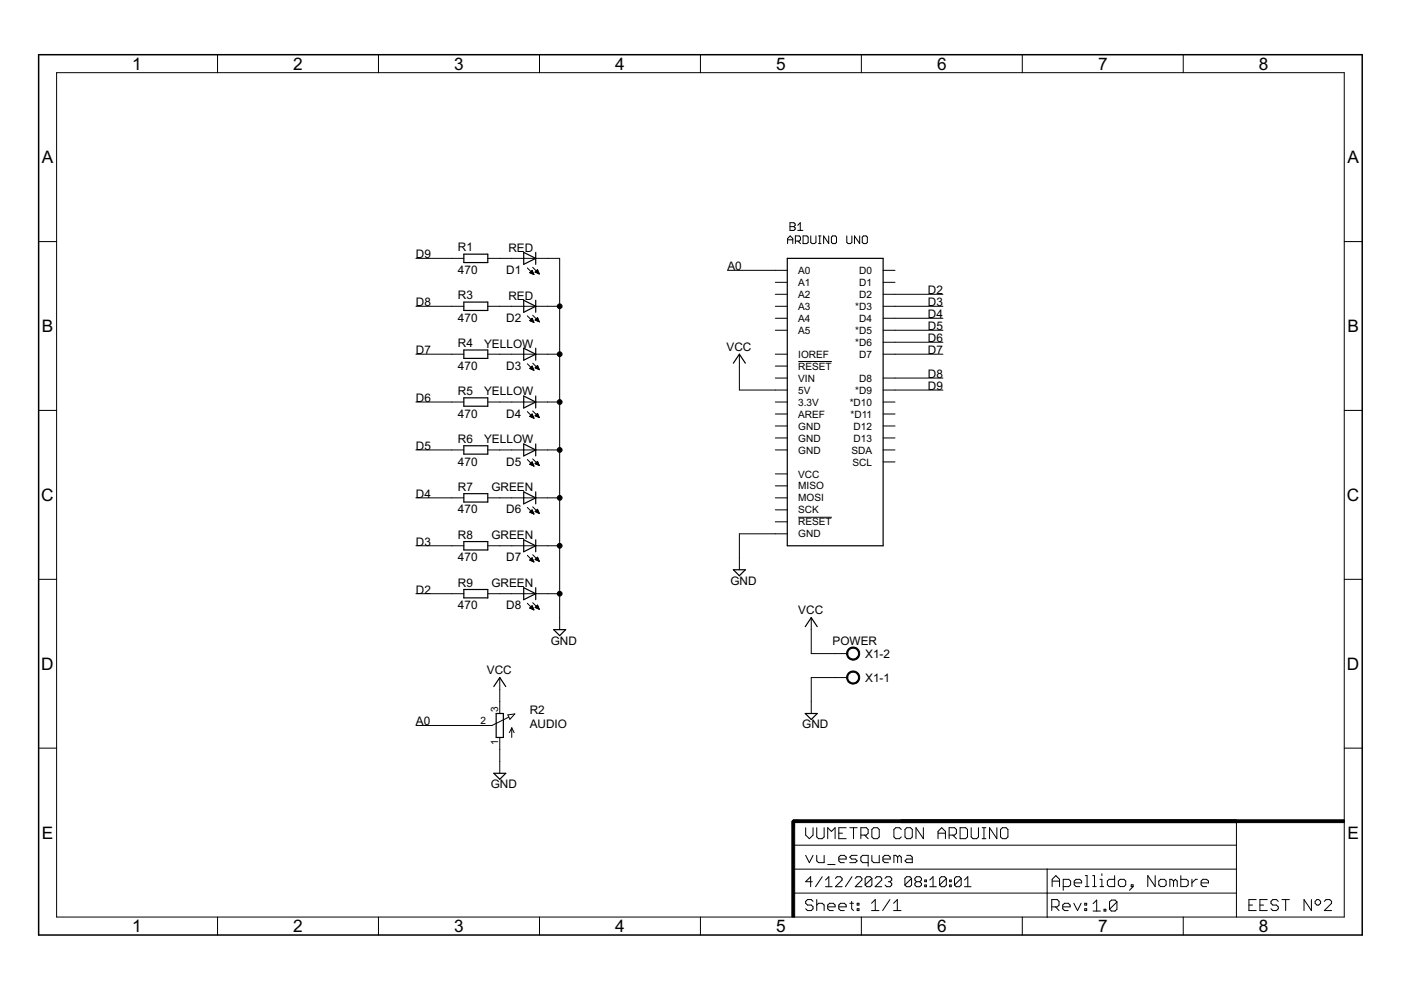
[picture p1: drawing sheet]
<?xml version="1.0" encoding="utf-8"?>
<!DOCTYPE eagle SYSTEM "eagle.dtd">
<eagle version="7.2.0">
<drawing>
<settings>
<setting alwaysvectorfont="no"/>
<setting verticaltext="up"/>
</settings>
<grid distance="0.1" unitdist="inch" unit="inch" style="lines" multiple="1" display="no" altdistance="0.01" altunitdist="inch" altunit="inch"/>
<schematic xreflabel="%F%N/%S.%C%R" xrefpart="/%S.%C%R">
<libraries>
<library name="treser_lib">
<symbols>
<symbol name="FR-A4L">
<rectangle x1="155.9052" y1="0" x2="156.5148" y2="20.32" layer="94"/>
<rectangle x1="225.7552" y1="-26.67" x2="226.3648" y2="67.31" layer="94" rot="R90"/>
<wire x1="210.05" y1="-0.1" x2="210.05" y2="5.08" width="0.1016" layer="94"/>
<wire x1="210.05" y1="5.08" x2="250.19" y2="5.08" width="0.1016" layer="94"/>
<wire x1="210.05" y1="5.08" x2="156.21" y2="5.08" width="0.1016" layer="94"/>
<wire x1="156.21" y1="10.16" x2="210.05" y2="10.16" width="0.1016" layer="94"/>
<wire x1="210.05" y1="10.16" x2="250.19" y2="10.16" width="0.1016" layer="94"/>
<wire x1="156.21" y1="15.24" x2="250.19" y2="15.24" width="0.1016" layer="94"/>
<wire x1="210.05" y1="5.08" x2="210.05" y2="10.16" width="0.1016" layer="94"/>
<wire x1="156.21" y1="19.05" x2="156.21" y2="20.32" width="0.6096" layer="94"/>
<wire x1="156.21" y1="20.32" x2="157.48" y2="20.32" width="0.6096" layer="94"/>
<text x="158.75" y="11.43" size="2.54" layer="94" font="vector">&gt;DRAWING_NAME</text>
<text x="158.75" y="6.35" size="2.286" layer="94" font="vector">&gt;LAST_DATE_TIME</text>
<text x="172.72" y="1.27" size="2.54" layer="94" font="vector">&gt;SHEET</text>
<text x="158.75" y="1.27" size="2.54" layer="94" font="vector">Sheet:</text>
<text x="158.75" y="16.51" size="2.54" layer="94" font="vector">&gt;CNAME</text>
<text x="210.92" y="1.27" size="2.54" layer="94" font="vector">Rev:</text>
<text x="211.02" y="6.35" size="2.54" layer="94" font="vector">&gt;CDESIGNER</text>
<text x="219.68" y="1.17" size="2.54" layer="94" font="vector">&gt;CREVISION</text>
<frame x1="-3.81" y1="-3.81" x2="276.86" y2="182.88" columns="8" rows="5" layer="94"/>
<text x="252.73" y="1.27" size="2.54" layer="94" font="vector">&gt;CSCHO</text>
<wire x1="250.19" y1="20.32" x2="250.19" y2="0" width="0.1016" layer="94"/>
<rectangle x1="202.8952" y1="-26.67" x2="203.5048" y2="67.31" layer="94" rot="R90"/>
</symbol>
<symbol name="LED">
<wire x1="1.27" y1="0" x2="0" y2="-2.54" width="0.254" layer="94"/>
<wire x1="0" y1="-2.54" x2="-1.27" y2="0" width="0.254" layer="94"/>
<wire x1="1.27" y1="-2.54" x2="0" y2="-2.54" width="0.254" layer="94"/>
<wire x1="0" y1="-2.54" x2="-1.27" y2="-2.54" width="0.254" layer="94"/>
<wire x1="1.27" y1="0" x2="0" y2="0" width="0.254" layer="94"/>
<wire x1="0" y1="0" x2="-1.27" y2="0" width="0.254" layer="94"/>
<wire x1="0" y1="0" x2="0" y2="-2.54" width="0.1524" layer="94"/>
<wire x1="-2.032" y1="-0.762" x2="-3.429" y2="-2.159" width="0.1524" layer="94"/>
<wire x1="-1.905" y1="-1.905" x2="-3.302" y2="-3.302" width="0.1524" layer="94"/>
<text x="3.556" y="-4.572" size="1.778" layer="95" rot="R90">&gt;NAME</text>
<text x="5.715" y="-4.572" size="1.778" layer="96" rot="R90">&gt;VALUE</text>
<pin name="C" x="0" y="-5.08" visible="off" length="short" direction="pas" rot="R90"/>
<pin name="A" x="0" y="2.54" visible="off" length="short" direction="pas" rot="R270"/>
<polygon width="0.1524" layer="94">
<vertex x="-3.429" y="-2.159"/>
<vertex x="-3.048" y="-1.27"/>
<vertex x="-2.54" y="-1.778"/>
</polygon>
<polygon width="0.1524" layer="94">
<vertex x="-3.302" y="-3.302"/>
<vertex x="-2.921" y="-2.413"/>
<vertex x="-2.413" y="-2.921"/>
</polygon>
</symbol>
<symbol name="R-EU">
<wire x1="-2.54" y1="-0.889" x2="2.54" y2="-0.889" width="0.254" layer="94"/>
<wire x1="2.54" y1="0.889" x2="-2.54" y2="0.889" width="0.254" layer="94"/>
<wire x1="2.54" y1="-0.889" x2="2.54" y2="0.889" width="0.254" layer="94"/>
<wire x1="-2.54" y1="-0.889" x2="-2.54" y2="0.889" width="0.254" layer="94"/>
<text x="-3.81" y="1.4986" size="1.778" layer="95">&gt;NAME</text>
<text x="-3.81" y="-3.302" size="1.778" layer="96">&gt;VALUE</text>
<pin name="2" x="5.08" y="0" visible="off" length="short" direction="pas" swaplevel="1" rot="R180"/>
<pin name="1" x="-5.08" y="0" visible="off" length="short" direction="pas" swaplevel="1"/>
</symbol>
<symbol name="ARDUINO_R3">
<wire x1="-10.16" y1="-30.48" x2="-10.16" y2="30.48" width="0.254" layer="94"/>
<wire x1="-10.16" y1="30.48" x2="10.16" y2="30.48" width="0.254" layer="94"/>
<wire x1="10.16" y1="30.48" x2="10.16" y2="-30.48" width="0.254" layer="94"/>
<wire x1="10.16" y1="-30.48" x2="-10.16" y2="-30.48" width="0.254" layer="94"/>
<text x="-9.652" y="31.242" size="1.778" layer="95" font="vector">&gt;Name</text>
<text x="-10.16" y="-30.734" size="1.778" layer="96" font="vector" align="top-left">&gt;Value</text>
<pin name="D0" x="12.7" y="27.94" visible="pin" length="short" rot="R180"/>
<pin name="D1" x="12.7" y="25.4" visible="pin" length="short" rot="R180"/>
<pin name="D2" x="12.7" y="22.86" visible="pin" length="short" rot="R180"/>
<pin name="*D3" x="12.7" y="20.32" visible="pin" length="short" rot="R180"/>
<pin name="D4" x="12.7" y="17.78" visible="pin" length="short" rot="R180"/>
<pin name="*D5" x="12.7" y="15.24" visible="pin" length="short" rot="R180"/>
<pin name="*D6" x="12.7" y="12.7" visible="pin" length="short" rot="R180"/>
<pin name="D7" x="12.7" y="10.16" visible="pin" length="short" rot="R180"/>
<pin name="D8" x="12.7" y="5.08" visible="pin" length="short" rot="R180"/>
<pin name="*D9" x="12.7" y="2.54" visible="pin" length="short" rot="R180"/>
<pin name="*D10" x="12.7" y="0" visible="pin" length="short" rot="R180"/>
<pin name="*D11" x="12.7" y="-2.54" visible="pin" length="short" rot="R180"/>
<pin name="D12" x="12.7" y="-5.08" visible="pin" length="short" rot="R180"/>
<pin name="D13" x="12.7" y="-7.62" visible="pin" length="short" rot="R180"/>
<pin name="A0" x="-12.7" y="27.94" visible="pin" length="short"/>
<pin name="A1" x="-12.7" y="25.4" visible="pin" length="short"/>
<pin name="A2" x="-12.7" y="22.86" visible="pin" length="short"/>
<pin name="A3" x="-12.7" y="20.32" visible="pin" length="short"/>
<pin name="A4" x="-12.7" y="17.78" visible="pin" length="short"/>
<pin name="A5" x="-12.7" y="15.24" visible="pin" length="short"/>
<pin name="VIN" x="-12.7" y="5.08" visible="pin" length="short"/>
<pin name="!RESET!@1" x="-12.7" y="7.62" visible="pin" length="short"/>
<pin name="5V" x="-12.7" y="2.54" visible="pin" length="short"/>
<pin name="AREF" x="-12.7" y="-2.54" visible="pin" length="short"/>
<pin name="GND@2" x="-12.7" y="-5.08" visible="pin" length="short"/>
<pin name="GND@1" x="-12.7" y="-7.62" visible="pin" length="short"/>
<pin name="GND@0" x="-12.7" y="-10.16" visible="pin" length="short"/>
<pin name="3.3V" x="-12.7" y="0" visible="pin" length="short"/>
<pin name="IOREF" x="-12.7" y="10.16" visible="pin" length="short"/>
<pin name="SDA" x="12.7" y="-10.16" visible="pin" length="short" rot="R180"/>
<pin name="SCL" x="12.7" y="-12.7" visible="pin" length="short" rot="R180"/>
<pin name="VCC" x="-12.7" y="-15.24" visible="pin" length="short"/>
<pin name="MISO" x="-12.7" y="-17.78" visible="pin" length="short"/>
<pin name="MOSI" x="-12.7" y="-20.32" visible="pin" length="short"/>
<pin name="SCK" x="-12.7" y="-22.86" visible="pin" length="short"/>
<pin name="!RESET!@2" x="-12.7" y="-25.4" visible="pin" length="short"/>
<pin name="GND" x="-12.7" y="-27.94" visible="pin" length="short"/>
</symbol>
<symbol name="KL">
<circle x="1.27" y="0" radius="1.27" width="0.254" layer="94"/>
<text x="-1.27" y="0.889" size="1.778" layer="95" rot="R180">&gt;NAME</text>
<pin name="KL" x="5.08" y="0" visible="off" length="short" direction="pas" rot="R180"/>
</symbol>
<symbol name="KLV">
<circle x="1.27" y="0" radius="1.27" width="0.254" layer="94"/>
<text x="-1.27" y="0.889" size="1.778" layer="95" rot="R180">&gt;NAME</text>
<text x="-3.81" y="-3.683" size="1.778" layer="96">&gt;VALUE</text>
<pin name="KL" x="5.08" y="0" visible="off" length="short" direction="pas" rot="R180"/>
</symbol>
</symbols>
<devicesets>
<deviceset name="FRAME-A4L" prefix="FRAME">
<gates>
<gate name="G$1" symbol="FR-A4L" x="0" y="0"/>
</gates>
<devices>
<device name="">
<technologies>
<technology name="">
<attribute name="DESIGNER" value="" constant="no"/>
<attribute name="REV" value="" constant="no"/>
</technology>
</technologies>
</device>
</devices>
</deviceset>
<deviceset name="LED" prefix="LED" uservalue="yes">
<gates>
<gate name="G$1" symbol="LED" x="0" y="0"/>
</gates>
<devices>
<device name="3MM" package="LED_3MM">
<connects>
<connect gate="G$1" pin="A" pad="A"/>
<connect gate="G$1" pin="C" pad="K"/>
</connects>
<technologies>
<technology name=""/>
</technologies>
</device>
<device name="5MM" package="LED_5MM">
<connects>
<connect gate="G$1" pin="A" pad="A"/>
<connect gate="G$1" pin="C" pad="K"/>
</connects>
<technologies>
<technology name=""/>
</technologies>
</device>
<device name="SFH480" package="LED_IR_SFH480">
<connects>
<connect gate="G$1" pin="A" pad="A"/>
<connect gate="G$1" pin="C" pad="K"/>
</connects>
<technologies>
<technology name=""/>
</technologies>
</device>
<device name="SFH482" package="LED_IR_SFH482">
<connects>
<connect gate="G$1" pin="A" pad="A"/>
<connect gate="G$1" pin="C" pad="K"/>
</connects>
<technologies>
<technology name=""/>
</technologies>
</device>
<device name="10MM" package="LED_10MM">
<connects>
<connect gate="G$1" pin="A" pad="A"/>
<connect gate="G$1" pin="C" pad="K"/>
</connects>
<technologies>
<technology name=""/>
</technologies>
</device>
</devices>
</deviceset>
<deviceset name="RESISTOR-EU" prefix="R" uservalue="yes">
<gates>
<gate name="G$1" symbol="R-EU" x="0" y="0"/>
</gates>
<devices>
<device name="0204/5" package="0204/5">
<connects>
<connect gate="G$1" pin="1" pad="1"/>
<connect gate="G$1" pin="2" pad="2"/>
</connects>
<technologies>
<technology name=""/>
</technologies>
</device>
<device name="0204/7" package="0204/7">
<connects>
<connect gate="G$1" pin="1" pad="1"/>
<connect gate="G$1" pin="2" pad="2"/>
</connects>
<technologies>
<technology name=""/>
</technologies>
</device>
<device name="0204/2V" package="0204V">
<connects>
<connect gate="G$1" pin="1" pad="1"/>
<connect gate="G$1" pin="2" pad="2"/>
</connects>
<technologies>
<technology name=""/>
</technologies>
</device>
<device name="0207/10" package="0207/10">
<connects>
<connect gate="G$1" pin="1" pad="1"/>
<connect gate="G$1" pin="2" pad="2"/>
</connects>
<technologies>
<technology name=""/>
</technologies>
</device>
<device name="0207/2V" package="0207/2V">
<connects>
<connect gate="G$1" pin="1" pad="1"/>
<connect gate="G$1" pin="2" pad="2"/>
</connects>
<technologies>
<technology name=""/>
</technologies>
</device>
<device name="0207/5V" package="0207/5V">
<connects>
<connect gate="G$1" pin="1" pad="1"/>
<connect gate="G$1" pin="2" pad="2"/>
</connects>
<technologies>
<technology name=""/>
</technologies>
</device>
<device name="0207/7" package="0207/7">
<connects>
<connect gate="G$1" pin="1" pad="1"/>
<connect gate="G$1" pin="2" pad="2"/>
</connects>
<technologies>
<technology name=""/>
</technologies>
</device>
</devices>
</deviceset>
<deviceset name="ARDUINO_UNO_R3" prefix="B">
<gates>
<gate name="G$1" symbol="ARDUINO_R3" x="0" y="0"/>
</gates>
<devices>
<device name="" package="ARDUINO_R3">
<connects>
<connect gate="G$1" pin="!RESET!@1" pad="RESET@1"/>
<connect gate="G$1" pin="!RESET!@2" pad="RESET@2"/>
<connect gate="G$1" pin="*D10" pad="D10"/>
<connect gate="G$1" pin="*D11" pad="D11"/>
<connect gate="G$1" pin="*D3" pad="D3"/>
<connect gate="G$1" pin="*D5" pad="D5"/>
<connect gate="G$1" pin="*D6" pad="D6"/>
<connect gate="G$1" pin="*D9" pad="D9"/>
<connect gate="G$1" pin="3.3V" pad="3.3V"/>
<connect gate="G$1" pin="5V" pad="5V"/>
<connect gate="G$1" pin="A0" pad="A0"/>
<connect gate="G$1" pin="A1" pad="A1"/>
<connect gate="G$1" pin="A2" pad="A2"/>
<connect gate="G$1" pin="A3" pad="A3"/>
<connect gate="G$1" pin="A4" pad="A4"/>
<connect gate="G$1" pin="A5" pad="A5"/>
<connect gate="G$1" pin="AREF" pad="AREF"/>
<connect gate="G$1" pin="D0" pad="D0"/>
<connect gate="G$1" pin="D1" pad="D1"/>
<connect gate="G$1" pin="D12" pad="D12"/>
<connect gate="G$1" pin="D13" pad="D13"/>
<connect gate="G$1" pin="D2" pad="D2"/>
<connect gate="G$1" pin="D4" pad="D4"/>
<connect gate="G$1" pin="D7" pad="D7"/>
<connect gate="G$1" pin="D8" pad="D8"/>
<connect gate="G$1" pin="GND" pad="GND@1"/>
<connect gate="G$1" pin="GND@0" pad="GND@2"/>
<connect gate="G$1" pin="GND@1" pad="GND@3"/>
<connect gate="G$1" pin="GND@2" pad="GND@4"/>
<connect gate="G$1" pin="IOREF" pad="IOREF"/>
<connect gate="G$1" pin="MISO" pad="MISO"/>
<connect gate="G$1" pin="MOSI" pad="MOSI"/>
<connect gate="G$1" pin="SCK" pad="SCK"/>
<connect gate="G$1" pin="SCL" pad="SCL"/>
<connect gate="G$1" pin="SDA" pad="SDA"/>
<connect gate="G$1" pin="VCC" pad="VCC"/>
<connect gate="G$1" pin="VIN" pad="VIN"/>
</connects>
<technologies>
<technology name=""/>
</technologies>
</device>
</devices>
</deviceset>
<deviceset name="BORNERA_AK500/2" prefix="X" uservalue="yes">
<gates>
<gate name="-1" symbol="KL" x="0" y="5.08" addlevel="always"/>
<gate name="-2" symbol="KLV" x="0" y="0" addlevel="always"/>
</gates>
<devices>
<device name="" package="AK500/2">
<connects>
<connect gate="-1" pin="KL" pad="1"/>
<connect gate="-2" pin="KL" pad="2"/>
</connects>
<technologies>
<technology name="">
<attribute name="MF" value="" constant="no"/>
<attribute name="MPN" value="" constant="no"/>
<attribute name="OC_FARNELL" value="unknown" constant="no"/>
<attribute name="OC_NEWARK" value="unknown" constant="no"/>
</technology>
</technologies>
</device>
</devices>
</deviceset>
</devicesets>
</library>
<library name="pot">
<symbols>
<symbol name="POT_EU-">
<wire x1="-0.762" y1="2.54" x2="-0.762" y2="-2.54" width="0.254" layer="94"/>
<wire x1="0.762" y1="-2.54" x2="0.762" y2="2.54" width="0.254" layer="94"/>
<wire x1="2.54" y1="0" x2="1.651" y2="0" width="0.1524" layer="94"/>
<wire x1="1.651" y1="0" x2="-1.8796" y2="1.7526" width="0.1524" layer="94"/>
<wire x1="0.762" y1="2.54" x2="-0.762" y2="2.54" width="0.254" layer="94"/>
<wire x1="-0.762" y1="-2.54" x2="0.762" y2="-2.54" width="0.254" layer="94"/>
<wire x1="-2.1597" y1="1.2939" x2="-3.1989" y2="2.4495" width="0.1524" layer="94"/>
<wire x1="-3.1989" y1="2.4495" x2="-1.7018" y2="2.2352" width="0.1524" layer="94"/>
<wire x1="-2.54" y1="-2.54" x2="-2.54" y2="-0.508" width="0.1524" layer="94"/>
<wire x1="-2.54" y1="-0.508" x2="-3.048" y2="-1.524" width="0.1524" layer="94"/>
<wire x1="-2.54" y1="-0.508" x2="-2.032" y2="-1.524" width="0.1524" layer="94"/>
<wire x1="-2.1597" y1="1.2939" x2="-1.7018" y2="2.2352" width="0.1524" layer="94"/>
<text x="-5.969" y="-3.81" size="1.778" layer="95" rot="R90">&gt;NAME</text>
<text x="-3.81" y="-3.81" size="1.778" layer="96" rot="R90">&gt;VALUE</text>
<pin name="A" x="0" y="-5.08" visible="pad" length="short" direction="pas" rot="R90"/>
<pin name="E" x="0" y="5.08" visible="pad" length="short" direction="pas" rot="R270"/>
<pin name="S" x="5.08" y="0" visible="pad" length="short" direction="pas" rot="R180"/>
</symbol>
</symbols>
<devicesets>
<deviceset name="3RP/1610N" prefix="R" uservalue="yes">
<gates>
<gate name="G$1" symbol="POT_EU-" x="0" y="0"/>
</gates>
<devices>
<device name="" package="3RP/1610N">
<connects>
<connect gate="G$1" pin="A" pad="1"/>
<connect gate="G$1" pin="E" pad="3"/>
<connect gate="G$1" pin="S" pad="2"/>
</connects>
<technologies>
<technology name=""/>
</technologies>
</device>
</devices>
</deviceset>
</devicesets>
</library>
<library name="supply2">
<symbols>
<symbol name="GND">
<wire x1="-1.27" y1="0" x2="1.27" y2="0" width="0.254" layer="94"/>
<wire x1="1.27" y1="0" x2="0" y2="-1.27" width="0.254" layer="94"/>
<wire x1="0" y1="-1.27" x2="-1.27" y2="0" width="0.254" layer="94"/>
<text x="-1.905" y="-3.175" size="1.778" layer="96">&gt;VALUE</text>
<pin name="GND" x="0" y="2.54" visible="off" length="short" direction="sup" rot="R270"/>
</symbol>
</symbols>
<devicesets>
<deviceset name="GND" prefix="SUPPLY">
<gates>
<gate name="GND" symbol="GND" x="0" y="0"/>
</gates>
<devices>
<device name="">
<technologies>
<technology name=""/>
</technologies>
</device>
</devices>
</deviceset>
</devicesets>
</library>
<library name="supply1">
<symbols>
<symbol name="VCC">
<wire x1="1.27" y1="-1.905" x2="0" y2="0" width="0.254" layer="94"/>
<wire x1="0" y1="0" x2="-1.27" y2="-1.905" width="0.254" layer="94"/>
<text x="-2.54" y="-2.54" size="1.778" layer="96" rot="R90">&gt;VALUE</text>
<pin name="VCC" x="0" y="-2.54" visible="off" length="short" direction="sup" rot="R90"/>
</symbol>
</symbols>
<devicesets>
<deviceset name="VCC" prefix="P+">
<gates>
<gate name="VCC" symbol="VCC" x="0" y="0"/>
</gates>
<devices>
<device name="">
<technologies>
<technology name=""/>
</technologies>
</device>
</devices>
</deviceset>
</devicesets>
</library>
</libraries>
<attributes>
<attribute name="CDESIGNER" value="Apellido, Nombre"/>
<attribute name="CNAME" value="VUMETRO CON ARDUINO"/>
<attribute name="CREVISION" value="1.0"/>
<attribute name="CSCHO" value="EEST N°2"/>
</attributes>
<variantdefs>
</variantdefs>
<classes>
<class number="0" name="default" width="0" drill="0">
</class>
</classes>
<parts>
<part name="FRAME1" library="treser_lib" deviceset="FRAME-A4L" device=""/>
<part name="D1" library="treser_lib" deviceset="LED" device="5MM" value="RED"/>
<part name="R1" library="treser_lib" deviceset="RESISTOR-EU" device="0204/7" value="470"/>
<part name="R2" library="pot" deviceset="3RP/1610N" device="" value="AUDIO"/>
<part name="B1" library="treser_lib" deviceset="ARDUINO_UNO_R3" device="" value="ARDUINO UNO"/>
<part name="SUPPLY1" library="supply2" deviceset="GND" device=""/>
<part name="D2" library="treser_lib" deviceset="LED" device="5MM" value="RED"/>
<part name="R3" library="treser_lib" deviceset="RESISTOR-EU" device="0204/7" value="470"/>
<part name="D3" library="treser_lib" deviceset="LED" device="5MM" value="YELLOW"/>
<part name="R4" library="treser_lib" deviceset="RESISTOR-EU" device="0204/7" value="470"/>
<part name="D4" library="treser_lib" deviceset="LED" device="5MM" value="YELLOW"/>
<part name="R5" library="treser_lib" deviceset="RESISTOR-EU" device="0204/7" value="470"/>
<part name="D5" library="treser_lib" deviceset="LED" device="5MM" value="YELLOW"/>
<part name="R6" library="treser_lib" deviceset="RESISTOR-EU" device="0204/7" value="470"/>
<part name="D6" library="treser_lib" deviceset="LED" device="5MM" value="GREEN"/>
<part name="R7" library="treser_lib" deviceset="RESISTOR-EU" device="0204/7" value="470"/>
<part name="D7" library="treser_lib" deviceset="LED" device="5MM" value="GREEN"/>
<part name="R8" library="treser_lib" deviceset="RESISTOR-EU" device="0204/7" value="470"/>
<part name="D8" library="treser_lib" deviceset="LED" device="5MM" value="GREEN"/>
<part name="R9" library="treser_lib" deviceset="RESISTOR-EU" device="0204/7" value="470"/>
<part name="SUPPLY2" library="supply2" deviceset="GND" device=""/>
<part name="SUPPLY3" library="supply2" deviceset="GND" device=""/>
<part name="P+1" library="supply1" deviceset="VCC" device=""/>
<part name="P+2" library="supply1" deviceset="VCC" device=""/>
<part name="X1" library="treser_lib" deviceset="BORNERA_AK500/2" device="" value="POWER"/>
<part name="SUPPLY4" library="supply2" deviceset="GND" device=""/>
<part name="P+3" library="supply1" deviceset="VCC" device=""/>
</parts>
<sheets>
<sheet>
<plain>
</plain>
<instances>
<instance part="FRAME1" gate="G$1" x="2.54" y="2.54"/>
<instance part="D1" gate="G$1" x="101.6" y="142.24" smashed="yes" rot="R90">
<attribute name="NAME" x="101.092" y="140.716" size="1.778" layer="95" rot="R180"/>
<attribute name="VALUE" x="103.632" y="145.415" size="1.778" layer="96" rot="R180"/>
</instance>
<instance part="R1" gate="G$1" x="91.44" y="142.24" smashed="yes">
<attribute name="NAME" x="87.63" y="143.7386" size="1.778" layer="95"/>
<attribute name="VALUE" x="87.63" y="138.938" size="1.778" layer="96"/>
</instance>
<instance part="R2" gate="G$1" x="96.52" y="43.18" smashed="yes" rot="MR0">
<attribute name="NAME" x="102.87" y="47.371" size="1.778" layer="95" rot="MR180"/>
<attribute name="VALUE" x="102.87" y="44.45" size="1.778" layer="96" rot="MR180"/>
</instance>
<instance part="B1" gate="G$1" x="167.64" y="111.76" smashed="yes">
<attribute name="NAME" x="157.988" y="148.082" size="1.778" layer="95" font="vector"/>
<attribute name="VALUE" x="157.48" y="147.066" size="1.778" layer="96" font="vector" align="top-left"/>
</instance>
<instance part="SUPPLY1" gate="GND" x="109.22" y="63.5"/>
<instance part="D2" gate="G$1" x="101.6" y="132.08" smashed="yes" rot="R90">
<attribute name="NAME" x="101.092" y="130.556" size="1.778" layer="95" rot="R180"/>
<attribute name="VALUE" x="103.632" y="135.255" size="1.778" layer="96" rot="R180"/>
</instance>
<instance part="R3" gate="G$1" x="91.44" y="132.08" smashed="yes">
<attribute name="NAME" x="87.63" y="133.5786" size="1.778" layer="95"/>
<attribute name="VALUE" x="87.63" y="128.778" size="1.778" layer="96"/>
</instance>
<instance part="D3" gate="G$1" x="101.6" y="121.92" smashed="yes" rot="R90">
<attribute name="NAME" x="101.092" y="120.396" size="1.778" layer="95" rot="R180"/>
<attribute name="VALUE" x="103.632" y="125.095" size="1.778" layer="96" rot="R180"/>
</instance>
<instance part="R4" gate="G$1" x="91.44" y="121.92" smashed="yes">
<attribute name="NAME" x="87.63" y="123.4186" size="1.778" layer="95"/>
<attribute name="VALUE" x="87.63" y="118.618" size="1.778" layer="96"/>
</instance>
<instance part="D4" gate="G$1" x="101.6" y="111.76" smashed="yes" rot="R90">
<attribute name="NAME" x="101.092" y="110.236" size="1.778" layer="95" rot="R180"/>
<attribute name="VALUE" x="103.632" y="114.935" size="1.778" layer="96" rot="R180"/>
</instance>
<instance part="R5" gate="G$1" x="91.44" y="111.76" smashed="yes">
<attribute name="NAME" x="87.63" y="113.2586" size="1.778" layer="95"/>
<attribute name="VALUE" x="87.63" y="108.458" size="1.778" layer="96"/>
</instance>
<instance part="D5" gate="G$1" x="101.6" y="101.6" smashed="yes" rot="R90">
<attribute name="NAME" x="101.092" y="100.076" size="1.778" layer="95" rot="R180"/>
<attribute name="VALUE" x="103.632" y="104.775" size="1.778" layer="96" rot="R180"/>
</instance>
<instance part="R6" gate="G$1" x="91.44" y="101.6" smashed="yes">
<attribute name="NAME" x="87.63" y="103.0986" size="1.778" layer="95"/>
<attribute name="VALUE" x="87.63" y="98.298" size="1.778" layer="96"/>
</instance>
<instance part="D6" gate="G$1" x="101.6" y="91.44" smashed="yes" rot="R90">
<attribute name="NAME" x="101.092" y="89.916" size="1.778" layer="95" rot="R180"/>
<attribute name="VALUE" x="103.632" y="94.615" size="1.778" layer="96" rot="R180"/>
</instance>
<instance part="R7" gate="G$1" x="91.44" y="91.44" smashed="yes">
<attribute name="NAME" x="87.63" y="92.9386" size="1.778" layer="95"/>
<attribute name="VALUE" x="87.63" y="88.138" size="1.778" layer="96"/>
</instance>
<instance part="D7" gate="G$1" x="101.6" y="81.28" smashed="yes" rot="R90">
<attribute name="NAME" x="101.092" y="79.756" size="1.778" layer="95" rot="R180"/>
<attribute name="VALUE" x="103.632" y="84.455" size="1.778" layer="96" rot="R180"/>
</instance>
<instance part="R8" gate="G$1" x="91.44" y="81.28" smashed="yes">
<attribute name="NAME" x="87.63" y="82.7786" size="1.778" layer="95"/>
<attribute name="VALUE" x="87.63" y="77.978" size="1.778" layer="96"/>
</instance>
<instance part="D8" gate="G$1" x="101.6" y="71.12" smashed="yes" rot="R90">
<attribute name="NAME" x="101.092" y="69.596" size="1.778" layer="95" rot="R180"/>
<attribute name="VALUE" x="103.632" y="74.295" size="1.778" layer="96" rot="R180"/>
</instance>
<instance part="R9" gate="G$1" x="91.44" y="71.12" smashed="yes">
<attribute name="NAME" x="87.63" y="72.6186" size="1.778" layer="95"/>
<attribute name="VALUE" x="87.63" y="67.818" size="1.778" layer="96"/>
</instance>
<instance part="SUPPLY2" gate="GND" x="96.52" y="33.02"/>
<instance part="SUPPLY3" gate="GND" x="147.32" y="76.2"/>
<instance part="P+1" gate="VCC" x="96.52" y="53.34" smashed="yes">
<attribute name="VALUE" x="99.06" y="55.88" size="1.778" layer="96" rot="R180"/>
</instance>
<instance part="P+2" gate="VCC" x="147.32" y="121.92" smashed="yes">
<attribute name="VALUE" x="149.86" y="124.46" size="1.778" layer="96" rot="R180"/>
</instance>
<instance part="X1" gate="-1" x="172.72" y="53.34" rot="R180"/>
<instance part="X1" gate="-2" x="172.72" y="58.42" rot="R180"/>
<instance part="SUPPLY4" gate="GND" x="162.56" y="45.72"/>
<instance part="P+3" gate="VCC" x="162.56" y="66.04" smashed="yes">
<attribute name="VALUE" x="165.1" y="68.58" size="1.778" layer="96" rot="R180"/>
</instance>
</instances>
<busses>
</busses>
<nets>
<net name="D9" class="0">
<segment>
<pinref part="R1" gate="G$1" pin="1"/>
<wire x1="86.36" y1="142.24" x2="78.74" y2="142.24" width="0.1524" layer="91"/>
<label x="78.74" y="142.24" size="1.778" layer="95"/>
</segment>
<segment>
<pinref part="B1" gate="G$1" pin="*D9"/>
<wire x1="180.34" y1="114.3" x2="190.5" y2="114.3" width="0.1524" layer="91"/>
<label x="190.5" y="114.3" size="1.778" layer="95" rot="MR0"/>
</segment>
</net>
<net name="N$2" class="0">
<segment>
<pinref part="R1" gate="G$1" pin="2"/>
<pinref part="D1" gate="G$1" pin="A"/>
<wire x1="96.52" y1="142.24" x2="99.06" y2="142.24" width="0.1524" layer="91"/>
</segment>
</net>
<net name="N$3" class="0">
<segment>
<pinref part="R3" gate="G$1" pin="2"/>
<pinref part="D2" gate="G$1" pin="A"/>
<wire x1="96.52" y1="132.08" x2="99.06" y2="132.08" width="0.1524" layer="91"/>
</segment>
</net>
<net name="N$4" class="0">
<segment>
<pinref part="R4" gate="G$1" pin="2"/>
<pinref part="D3" gate="G$1" pin="A"/>
<wire x1="96.52" y1="121.92" x2="99.06" y2="121.92" width="0.1524" layer="91"/>
</segment>
</net>
<net name="N$5" class="0">
<segment>
<pinref part="R5" gate="G$1" pin="2"/>
<pinref part="D4" gate="G$1" pin="A"/>
<wire x1="96.52" y1="111.76" x2="99.06" y2="111.76" width="0.1524" layer="91"/>
</segment>
</net>
<net name="N$6" class="0">
<segment>
<pinref part="R6" gate="G$1" pin="2"/>
<pinref part="D5" gate="G$1" pin="A"/>
<wire x1="96.52" y1="101.6" x2="99.06" y2="101.6" width="0.1524" layer="91"/>
</segment>
</net>
<net name="N$7" class="0">
<segment>
<pinref part="R7" gate="G$1" pin="2"/>
<pinref part="D6" gate="G$1" pin="A"/>
<wire x1="96.52" y1="91.44" x2="99.06" y2="91.44" width="0.1524" layer="91"/>
</segment>
</net>
<net name="N$8" class="0">
<segment>
<pinref part="R8" gate="G$1" pin="2"/>
<pinref part="D7" gate="G$1" pin="A"/>
<wire x1="96.52" y1="81.28" x2="99.06" y2="81.28" width="0.1524" layer="91"/>
</segment>
</net>
<net name="N$9" class="0">
<segment>
<pinref part="R9" gate="G$1" pin="2"/>
<pinref part="D8" gate="G$1" pin="A"/>
<wire x1="96.52" y1="71.12" x2="99.06" y2="71.12" width="0.1524" layer="91"/>
</segment>
</net>
<net name="GND" class="0">
<segment>
<pinref part="D1" gate="G$1" pin="C"/>
<pinref part="SUPPLY1" gate="GND" pin="GND"/>
<wire x1="106.68" y1="142.24" x2="109.22" y2="142.24" width="0.1524" layer="91"/>
<wire x1="109.22" y1="142.24" x2="109.22" y2="132.08" width="0.1524" layer="91"/>
<pinref part="D2" gate="G$1" pin="C"/>
<wire x1="109.22" y1="132.08" x2="109.22" y2="121.92" width="0.1524" layer="91"/>
<wire x1="109.22" y1="121.92" x2="109.22" y2="111.76" width="0.1524" layer="91"/>
<wire x1="109.22" y1="111.76" x2="109.22" y2="101.6" width="0.1524" layer="91"/>
<wire x1="109.22" y1="101.6" x2="109.22" y2="91.44" width="0.1524" layer="91"/>
<wire x1="109.22" y1="91.44" x2="109.22" y2="81.28" width="0.1524" layer="91"/>
<wire x1="109.22" y1="81.28" x2="109.22" y2="71.12" width="0.1524" layer="91"/>
<wire x1="109.22" y1="71.12" x2="109.22" y2="66.04" width="0.1524" layer="91"/>
<wire x1="106.68" y1="132.08" x2="109.22" y2="132.08" width="0.1524" layer="91"/>
<pinref part="D3" gate="G$1" pin="C"/>
<wire x1="106.68" y1="121.92" x2="109.22" y2="121.92" width="0.1524" layer="91"/>
<pinref part="D4" gate="G$1" pin="C"/>
<wire x1="106.68" y1="111.76" x2="109.22" y2="111.76" width="0.1524" layer="91"/>
<pinref part="D5" gate="G$1" pin="C"/>
<wire x1="106.68" y1="101.6" x2="109.22" y2="101.6" width="0.1524" layer="91"/>
<pinref part="D6" gate="G$1" pin="C"/>
<wire x1="106.68" y1="91.44" x2="109.22" y2="91.44" width="0.1524" layer="91"/>
<pinref part="D7" gate="G$1" pin="C"/>
<wire x1="106.68" y1="81.28" x2="109.22" y2="81.28" width="0.1524" layer="91"/>
<junction x="109.22" y="132.08"/>
<junction x="109.22" y="121.92"/>
<junction x="109.22" y="111.76"/>
<junction x="109.22" y="101.6"/>
<junction x="109.22" y="91.44"/>
<junction x="109.22" y="81.28"/>
<pinref part="D8" gate="G$1" pin="C"/>
<wire x1="106.68" y1="71.12" x2="109.22" y2="71.12" width="0.1524" layer="91"/>
<junction x="109.22" y="71.12"/>
</segment>
<segment>
<pinref part="R2" gate="G$1" pin="A"/>
<pinref part="SUPPLY2" gate="GND" pin="GND"/>
<wire x1="96.52" y1="38.1" x2="96.52" y2="35.56" width="0.1524" layer="91"/>
</segment>
<segment>
<pinref part="B1" gate="G$1" pin="GND"/>
<pinref part="SUPPLY3" gate="GND" pin="GND"/>
<wire x1="154.94" y1="83.82" x2="147.32" y2="83.82" width="0.1524" layer="91"/>
<wire x1="147.32" y1="83.82" x2="147.32" y2="78.74" width="0.1524" layer="91"/>
</segment>
<segment>
<pinref part="X1" gate="-1" pin="KL"/>
<pinref part="SUPPLY4" gate="GND" pin="GND"/>
<wire x1="167.64" y1="53.34" x2="162.56" y2="53.34" width="0.1524" layer="91"/>
<wire x1="162.56" y1="53.34" x2="162.56" y2="48.26" width="0.1524" layer="91"/>
</segment>
</net>
<net name="D2" class="0">
<segment>
<pinref part="R9" gate="G$1" pin="1"/>
<wire x1="86.36" y1="71.12" x2="78.74" y2="71.12" width="0.1524" layer="91"/>
<label x="78.74" y="71.12" size="1.778" layer="95"/>
</segment>
<segment>
<pinref part="B1" gate="G$1" pin="D2"/>
<wire x1="180.34" y1="134.62" x2="190.5" y2="134.62" width="0.1524" layer="91"/>
<label x="190.5" y="134.62" size="1.778" layer="95" rot="MR0"/>
</segment>
</net>
<net name="D3" class="0">
<segment>
<pinref part="R8" gate="G$1" pin="1"/>
<wire x1="86.36" y1="81.28" x2="78.74" y2="81.28" width="0.1524" layer="91"/>
<label x="78.74" y="81.28" size="1.778" layer="95"/>
</segment>
<segment>
<pinref part="B1" gate="G$1" pin="*D3"/>
<wire x1="180.34" y1="132.08" x2="190.5" y2="132.08" width="0.1524" layer="91"/>
<label x="190.5" y="132.08" size="1.778" layer="95" rot="MR0"/>
</segment>
</net>
<net name="D4" class="0">
<segment>
<pinref part="R7" gate="G$1" pin="1"/>
<wire x1="86.36" y1="91.44" x2="78.74" y2="91.44" width="0.1524" layer="91"/>
<label x="78.74" y="91.44" size="1.778" layer="95"/>
</segment>
<segment>
<pinref part="B1" gate="G$1" pin="D4"/>
<wire x1="180.34" y1="129.54" x2="190.5" y2="129.54" width="0.1524" layer="91"/>
<label x="190.5" y="129.54" size="1.778" layer="95" rot="MR0"/>
</segment>
</net>
<net name="D5" class="0">
<segment>
<pinref part="R6" gate="G$1" pin="1"/>
<wire x1="86.36" y1="101.6" x2="78.74" y2="101.6" width="0.1524" layer="91"/>
<label x="78.74" y="101.6" size="1.778" layer="95"/>
</segment>
<segment>
<pinref part="B1" gate="G$1" pin="*D5"/>
<wire x1="180.34" y1="127" x2="190.5" y2="127" width="0.1524" layer="91"/>
<label x="190.5" y="127" size="1.778" layer="95" rot="MR0"/>
</segment>
</net>
<net name="D6" class="0">
<segment>
<pinref part="R5" gate="G$1" pin="1"/>
<wire x1="86.36" y1="111.76" x2="78.74" y2="111.76" width="0.1524" layer="91"/>
<label x="78.74" y="111.76" size="1.778" layer="95"/>
</segment>
<segment>
<pinref part="B1" gate="G$1" pin="*D6"/>
<wire x1="180.34" y1="124.46" x2="190.5" y2="124.46" width="0.1524" layer="91"/>
<label x="190.5" y="124.46" size="1.778" layer="95" rot="MR0"/>
</segment>
</net>
<net name="D7" class="0">
<segment>
<pinref part="R4" gate="G$1" pin="1"/>
<wire x1="86.36" y1="121.92" x2="78.74" y2="121.92" width="0.1524" layer="91"/>
<label x="78.74" y="121.92" size="1.778" layer="95"/>
</segment>
<segment>
<pinref part="B1" gate="G$1" pin="D7"/>
<wire x1="180.34" y1="121.92" x2="190.5" y2="121.92" width="0.1524" layer="91"/>
<label x="190.5" y="121.92" size="1.778" layer="95" rot="MR0"/>
</segment>
</net>
<net name="D8" class="0">
<segment>
<pinref part="R3" gate="G$1" pin="1"/>
<wire x1="86.36" y1="132.08" x2="78.74" y2="132.08" width="0.1524" layer="91"/>
<label x="78.74" y="132.08" size="1.778" layer="95"/>
</segment>
<segment>
<pinref part="B1" gate="G$1" pin="D8"/>
<wire x1="180.34" y1="116.84" x2="190.5" y2="116.84" width="0.1524" layer="91"/>
<label x="190.5" y="116.84" size="1.778" layer="95" rot="MR0"/>
</segment>
</net>
<net name="VCC" class="0">
<segment>
<pinref part="R2" gate="G$1" pin="E"/>
<pinref part="P+1" gate="VCC" pin="VCC"/>
<wire x1="96.52" y1="48.26" x2="96.52" y2="50.8" width="0.1524" layer="91"/>
</segment>
<segment>
<pinref part="B1" gate="G$1" pin="5V"/>
<pinref part="P+2" gate="VCC" pin="VCC"/>
<wire x1="154.94" y1="114.3" x2="147.32" y2="114.3" width="0.1524" layer="91"/>
<wire x1="147.32" y1="114.3" x2="147.32" y2="119.38" width="0.1524" layer="91"/>
</segment>
<segment>
<pinref part="X1" gate="-2" pin="KL"/>
<pinref part="P+3" gate="VCC" pin="VCC"/>
<wire x1="167.64" y1="58.42" x2="162.56" y2="58.42" width="0.1524" layer="91"/>
<wire x1="162.56" y1="58.42" x2="162.56" y2="63.5" width="0.1524" layer="91"/>
</segment>
</net>
<net name="A0" class="0">
<segment>
<pinref part="R2" gate="G$1" pin="S"/>
<wire x1="91.44" y1="43.18" x2="78.74" y2="43.18" width="0.1524" layer="91"/>
<label x="78.74" y="43.18" size="1.778" layer="95"/>
</segment>
<segment>
<pinref part="B1" gate="G$1" pin="A0"/>
<wire x1="154.94" y1="139.7" x2="144.78" y2="139.7" width="0.1524" layer="91"/>
<label x="144.78" y="139.7" size="1.778" layer="95"/>
</segment>
</net>
</nets>
</sheet>
</sheets>
</schematic>
</drawing>
</eagle>
